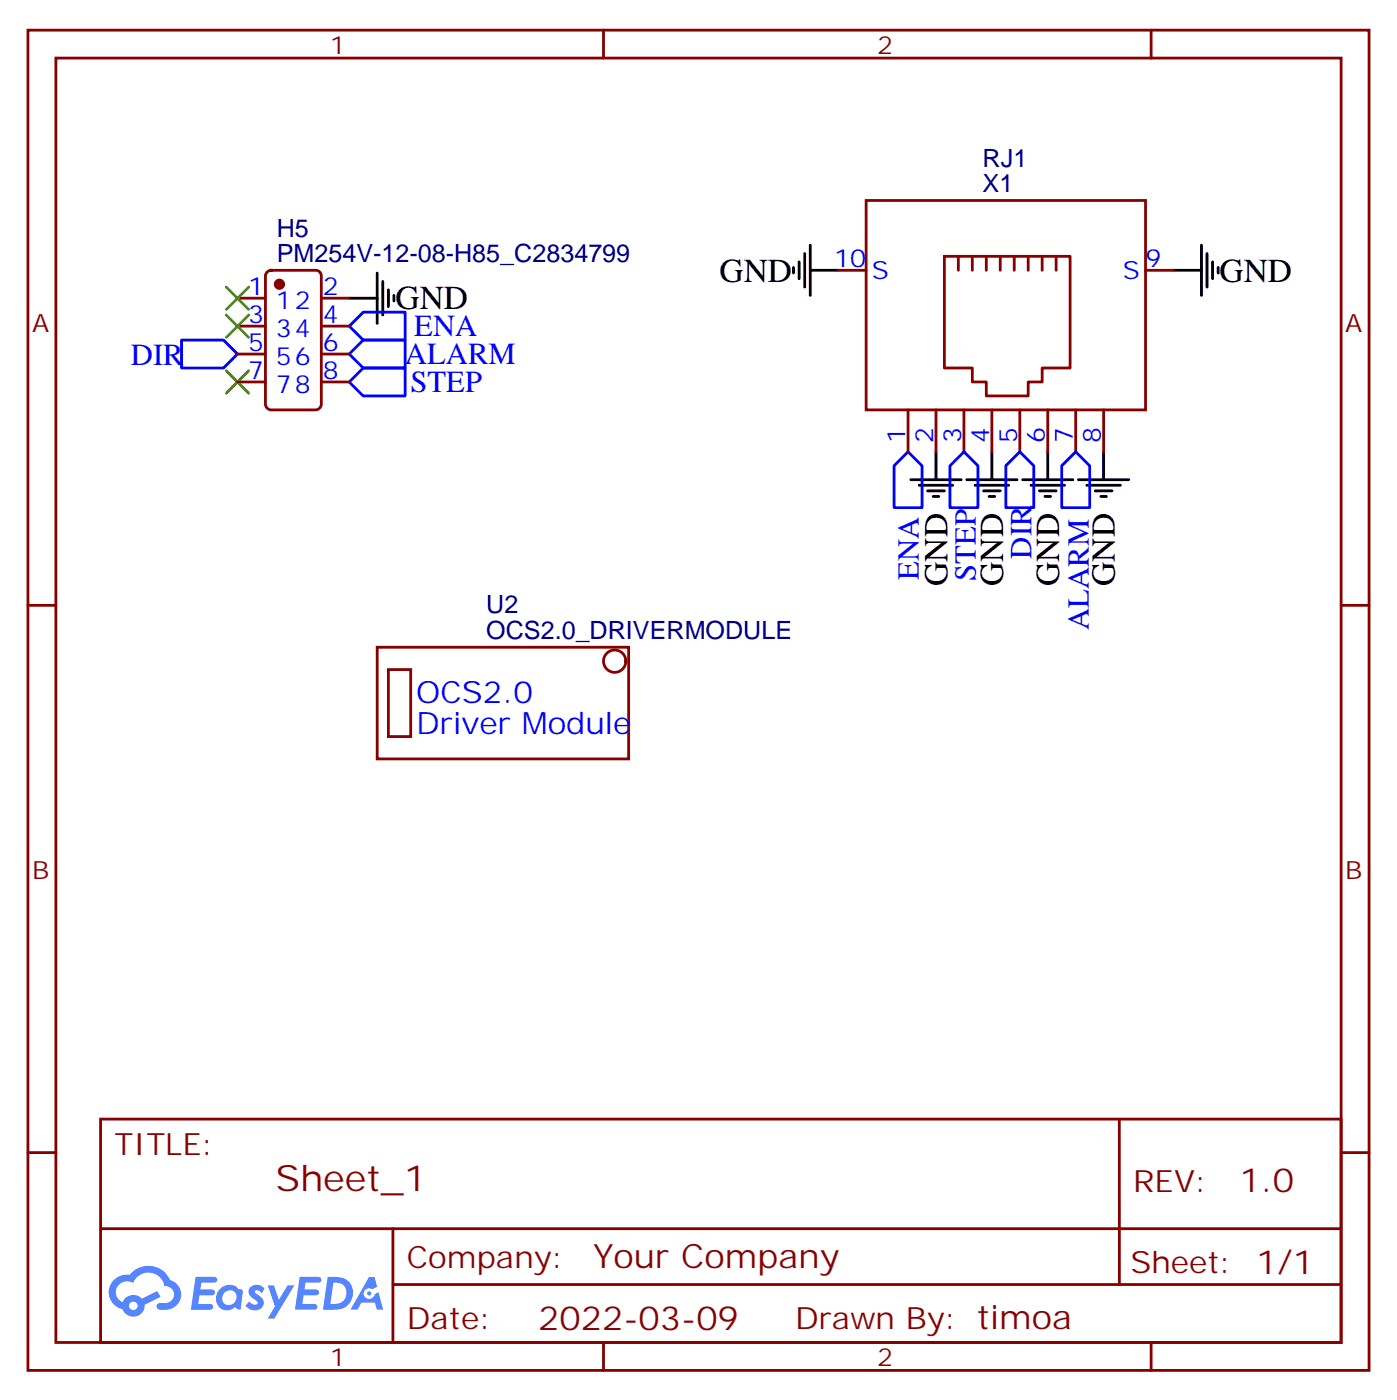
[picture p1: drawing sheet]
<svg xmlns="http://www.w3.org/2000/svg" width="176mm" height="177mm" viewBox="0 0 176 177" stroke-linecap="round" stroke-linejoin="round" font-family="sans-serif">
<g fill="none" stroke="#870000" stroke-width=".35">
<path d="M3.5 3.8h169.4v169.3h-169.4zM7.1 7.3h162.2v162.3h-162.2zM76.2 3.8v3.5M145.3 3.8v3.5M3.5 76.5h3.6M169.3 76.5h3.6M3.5 145.6h3.6M12.7 141.4h156.6v28.2h-156.6zM12.7 155.2h156.5M49.6 155.2v14.2M141.3 141.4v20.9M169.3 145.6h3.6"/>
<path d="M49.6 162.3h119.6M76.2 169.6v3.5M145.3 169.6v3.5"/>
</g>
<g fill="#5487ff">
<path d="M31.7 162.6a1.22 1.22 0 0 1 1.7 .2l-.4 .6-.4-.4-.4 .1v.2a2.96 2.96 0 0 1 1.1 1.1 1.14 1.14 0 0 1-.7 1.1 1.14 1.14 0 0 1-1.2-.2l-.4-.3 .5-.6a.66 .66 0 0 0 1 .3v-.3a2.71 2.71 0 0 1-1.1-1 .78 .78 0 0 1 .3-.8z"/>
<path d="M24.7 161.3h1.5a1.22 1.22 0 0 1 1.2 .2 .37 .37 0 0 1-.4 .6h-1.6l-.1 .8h1.5a.37 .37 0 0 1 .3 .4 .37 .37 0 0 1-.3 .4h-1.6l-.2 1.1h.8a1.15 1.15 0 0 1 1.1 .1 .36 .36 0 0 1-.3 .6h-2.5z"/>
<path d="M37.8 161.3h1.6a1.23 1.23 0 0 1 1.1 .2 .37 .37 0 0 1-.3 .6h-1.6l-.2 .8h1.6a.37 .37 0 0 1 .3 .4 .37 .37 0 0 1-.4 .4l-1.6-.1-.1 1.2 .7-.1a1.15 1.15 0 0 1 1.1 .2 .36 .36 0 0 1-.3 .6h-2.5z"/>
<path d="M46.6 161.3h.7l.3 1.3-.6 .3a.69 .69 0 0 0-1 .3 .69 .69 0 0 0 .4 .9 .69 .69 0 0 0 .9-.6l.5-.2 .6 2.2h-.8l-.3-.9h-1.7l-.5 .9h-.8z"/>
<path d="M33.8 162.4h.8l.6 1.8 1.1-1.8h.9l-2.6 4.2h-.8l.9-1.5z"/>
<path d="M41.4 161.3l-.6 4.2a5.9 5.9 0 0 0 2.7-.3 2.09 2.09 0 0 0 1-2.5 2.09 2.09 0 0 0-2.4-1.4zM42.1 162.1a1.36 1.36 0 0 1 1.7 1.1 1.36 1.36 0 0 1-1.4 1.5l-.7 .1z"/>
<path d="M27.7 162.9a1.5 1.5 0 0 0-.3 1.9 1.5 1.5 0 0 0 1.8 .7l.4-.4 .4 .3 .4 .1 .3-2.3-.2-.3h-.1a.53 .53 0 0 1-.6-.3 1.63 1.63 0 0 0-2.1 .3zM28.3 163.3a.89 .89 0 0 1 1.4 0 .89 .89 0 0 1-.2 1.4 .89 .89 0 0 1-1.3-.1 .89 .89 0 0 1 .1-1.3z"/>
<path d="M14.4 161.7a2.18 2.18 0 0 0 1.1 3.7 1.44 1.44 0 0 0 1.6 .9 1.44 1.44 0 0 0 1.2-1.4l2-1.1-.5-.7-1.9 1a1.47 1.47 0 0 0-2.4 .4 1.39 1.39 0 0 1-.7-1.9 1.39 1.39 0 0 1 2-.5 2.08 2.08 0 0 1 2.2-1.3 2.08 2.08 0 0 1 1.8 1.7 1.07 1.07 0 0 1 1.2 1 1.07 1.07 0 0 1-1 1.1h-.7a.43 .43 0 0 0-.5 .4 .43 .43 0 0 0 .4 .5 2.17 2.17 0 0 0 2.7-1.9 1.93 1.93 0 0 0-1.4-1.9 2.98 2.98 0 0 0-5.1-.6l-.3-.1a2.38 2.38 0 0 0-1.7 .7zM16.3 165a.55 .55 0 0 1 1.1 0 .55 .55 0 0 1-1.1 0z"/>
<circle cx="46.6" cy="163.4" r=".26"/>
</g>
<g fill="none" stroke="#000" stroke-width=".35">
<path d="M44.1 37.7h3.5M47.6 34.5v6.4M48.3 35.6v4.2M49 36.6v2.1M49.7 37.3v.7M100.2 33.8v.7M100.9 33.1v2.1M101.6 32v4.3M102.3 34.1h3.5M102.3 31v6.3M148.2 34.1h3.5M151.7 31v6.3"/>
<path d="M152.4 32v4.3M153.1 33.1v2.1M153.8 33.8v.7M118.2 57.1v3.5M125.2 57.1v3.5M132.3 57.1v3.5M139.3 57.1v3.5M115 60.6h6.4M116.1 61.3h4.2M117.1 62h2.1M117.8 62.7h.7M122.1 60.6h6.3"/>
<path d="M123.1 61.3h4.3M124.2 62h2.1M124.9 62.7h.7M129.1 60.6h6.4M130.2 61.3h4.2M131.2 62h2.1M131.9 62.7h.7M136.2 60.6h6.3M137.2 61.3h4.3M138.3 62h2.1M139 62.7h.7"/>
</g>
<path d="M45.9 39.4h5.3v3.6h-5.3l-1.8-1.8zM22.9 43h5.3l1.8 1.7-1.8 1.8h-5.3zM45.9 46.5h5.3v3.5h-5.3l-1.8-1.7zM45.9 43h5.3v3.5h-5.3l-1.8-1.8zM114.7 57.1l1.7 1.7v5.3h-3.5v-5.3zM119.9 58.8l1.8-1.7 1.8 1.7v5.3h-3.6zM127 58.8l1.8-1.7 1.7 1.7v5.3h-3.5zM134.1 58.8l1.7-1.7 1.8 1.7v5.3h-3.5z" fill="none" stroke="#00f" stroke-width=".35"/>
<g fill="none" stroke="#870000" stroke-width=".35">
<path d="M30 37.7h3.5M33.7 34.4l.5-.3h5.7a.71 .71 0 0 1 .7 .8v16.2a.76 .76 0 0 1-.7 .7h-5.7a.76 .76 0 0 1-.7-.7v-16.2zM40.6 37.7h3.5M105.8 34.1h3.6M109.4 25.3h35.2v26.5h-35.2zM119.2 32.4h15.9v14.1h-3.5v1.8h-1.8v1.7h-5.3v-1.7h-1.7v-1.8h-3.6zM121 32.4v1.7M122.8 32.4v1.7M124.5 32.4v1.7M126.3 32.4v1.7M128.1 32.4v1.7M129.8 32.4v1.7"/>
<path d="M131.6 32.4v1.7M133.3 32.4v1.7M144.6 34.1h3.6M30 48.3h3.5M30 41.2h3.5M30 44.7h3.5M40.6 48.3h3.5M40.6 41.2h3.5M40.6 44.7h3.5M114.7 51.8v5.3M118.2 51.8v5.3M121.7 51.8v5.3"/>
<path d="M125.2 51.8v5.3M128.8 51.8v5.3M132.3 51.8v5.3M135.8 51.8v5.3M139.3 51.8v5.3M47.6 81.8h31.8v14.1h-31.8zM49 84.6h2.9v8.5h-2.9z"/>
<circle cx="77.6" cy="83.5" r="1.41"/>
</g>
<path d="M28.6 39.8l2.8 2.8M28.6 36.3l2.8 2.8M31.4 39.8l-2.8 2.8M31.4 36.3l-2.8 2.8M28.6 46.8l2.8 2.9M31.4 46.8l-2.8 2.9" fill="none" stroke="#3c3" stroke-width=".35"/>
<circle cx="35.3" cy="35.9" r=".53" fill="#870000" stroke="#870000" stroke-width=".35"/>
<text font-size="4.6" fill="#800" x="34.8" y="150.4">Sheet_1</text>
<g font-size="4.2">
<text x="90.8" y="35.6">GND</text>
<text x="154" y="35.6">GND</text>
<text x="49.9" y="39.1">GND</text>
<text x="119.6" y="74" transform="rotate(-90 119.6 74)">GND</text>
<text x="126.7" y="74" transform="rotate(-90 126.7 74)">GND</text>
<text x="133.7" y="74" transform="rotate(-90 133.7 74)">GND</text>
<text x="140.8" y="74" transform="rotate(-90 140.8 74)">GND</text>
</g>
<g font-size="4.2" fill="#800">
<text x="156.5" y="150.7">1.0</text>
<text x="74.9" y="160.2">Your Company</text>
<text x="68" y="168">2022-03-09</text>
</g>
<g font-size="3.9" fill="#00f">
<text x="16.5" y="46.1">DIR</text>
<text x="51.1" y="46">ALARM</text>
<text x="52.3" y="42.4">ENA</text>
<text x="51.8" y="49.5">STEP</text>
<text x="130.3" y="70.6" transform="rotate(-90 130.3 70.6)">DIR</text>
<text x="116" y="73.3" transform="rotate(-90 116 73.3)">ENA</text>
<text x="123.2" y="73.4" transform="rotate(-90 123.2 73.4)">STEP</text>
<text x="137.5" y="79.6" transform="rotate(-90 137.5 79.6)">ALARM</text>
<text x="52.6" y="88.8">OCS2.0</text>
<text x="52.6" y="92.7">Driver Module</text>
</g>
<g font-size="3.9" fill="#800">
<text x="14.5" y="146">TITLE:</text>
<text x="143.1" y="150.7">REV:</text>
<text x="51.4" y="160.2">Company:</text>
<text x="142.7" y="160.8">Sheet: 1/1</text>
<text x="51.4" y="167.9">Date:</text>
<text x="100.4" y="167.9">Drawn By: timoa</text>
</g>
<g font-size="3.2" fill="#800">
<text x="41.6" y="6.8">1</text>
<text x="110.8" y="6.8">2</text>
<text x="4.1" y="41.9">A</text>
<text x="169.9" y="41.9">A</text>
<text x="4.1" y="111.1">B</text>
<text x="169.9" y="111.1">B</text>
<text x="41.6" y="172.6">1</text>
<text x="110.8" y="172.6">2</text>
</g>
<g font-size="3.2" fill="#000080">
<text x="124.1" y="21.1">RJ1</text>
<text x="34.9" y="29.9">H5</text>
<text x="124.1" y="24.3">X1</text>
<text x="34.9" y="33.1">PM254V-12-08-H85_C2834799</text>
<text x="61.4" y="77.5">U2</text>
<text x="61.4" y="80.7">OCS2.0_DRIVERMODULE</text>
</g>
<g font-size="3.2" fill="#00f">
<text x="105.3" y="33.8">10</text>
<text x="110.1" y="35.2">S</text>
<text x="141.8" y="35.2">S</text>
<text x="144.6" y="33.8">9</text>
<text x="31.3" y="37.3">1</text>
<text x="31.3" y="40.9">3</text>
<text x="34.8" y="39.1">12</text>
<text x="40.7" y="40.9">4</text>
<text x="40.7" y="37.3">2</text>
<text x="31.3" y="44.4">5</text>
<text x="31.3" y="47.9">7</text>
<text x="34.8" y="42.6">34</text>
<text x="34.8" y="46.1">56</text>
<text x="40.7" y="47.9">8</text>
<text x="40.7" y="44.4">6</text>
<text x="34.8" y="49.7">78</text>
<text x="114.3" y="55.9" transform="rotate(-90 114.3 55.9)">1</text>
<text x="117.8" y="55.9" transform="rotate(-90 117.8 55.9)">2</text>
<text x="121.4" y="55.9" transform="rotate(-90 121.4 55.9)">3</text>
<text x="124.9" y="55.9" transform="rotate(-90 124.9 55.9)">4</text>
<text x="128.4" y="55.9" transform="rotate(-90 128.4 55.9)">5</text>
<text x="131.9" y="55.9" transform="rotate(-90 131.9 55.9)">6</text>
<text x="135.5" y="55.9" transform="rotate(-90 135.5 55.9)">7</text>
<text x="139" y="55.9" transform="rotate(-90 139 55.9)">8</text>
</g>
</svg>
